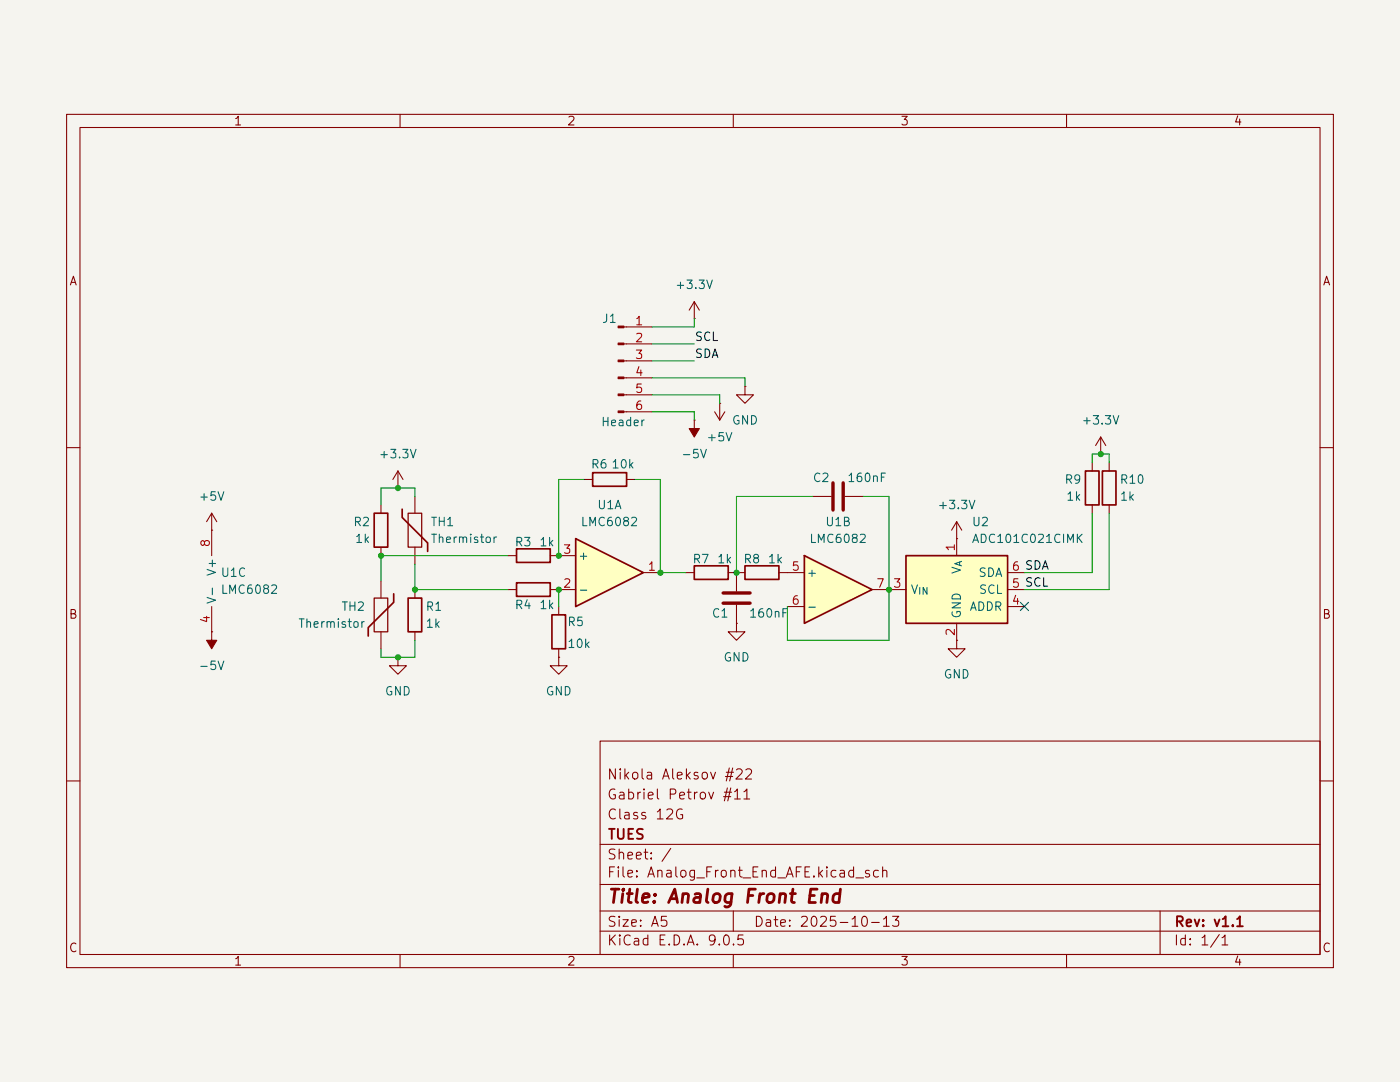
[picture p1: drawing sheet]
(kicad_sch
 (version 20250114)
 (generator "eeschema")
 (generator_version "9.0")
 (paper "A5")
 (title_block
  (title "Analog Front End")
  (date "2025-10-13")
  (rev "v1.1")
  (company "TUES")
  (comment 1 "Class 12G")
  (comment 2 "Gabriel Petrov #11")
  (comment 3 "Nikola Aleksov #22"))
 (lib_symbols
  (symbol "Amplifier_Operational:LMC6082"
   (pin_names
    (offset 0.127)) (exclude_from_sim no) (in_bom yes) (on_board yes)
   (property "Reference" "U" (at 0 5.08 0) (effects (font (size 1.27 1.27)) (justify left)))
   (property "Value" "LMC6082" (at 0 -5.08 0) (effects (font (size 1.27 1.27)) (justify left)))
   (property "Footprint" "" (at 0 0 0) (effects (font (size 1.27 1.27)) (hide yes)))
   (property "Datasheet" "http://www.ti.com/lit/ds/symlink/lmc6082.pdf" (at 0 0 0) (effects (font (size 1.27 1.27)) (hide yes)))
   (property "Description" "Precision CMOS Dual Operational Amplifier, DIP-8/SOIC-8" (at 0 0 0) (effects (font (size 1.27 1.27)) (hide yes)))
   (property "ki_locked" "" (at 0 0 0) (effects (font (size 1.27 1.27))))
   (symbol "LMC6082_1_1"
    (polyline (pts (xy -5.08 5.08) (xy 5.08 0) (xy -5.08 -5.08) (xy -5.08 5.08)) (stroke (width 0.254) (type default)) (fill (type background)))
    (pin input line (at -7.62 2.54 0) (length 2.54) (name "+" (effects (font (size 1.27 1.27)))) (number "3" (effects (font (size 1.27 1.27)))))
    (pin input line (at -7.62 -2.54 0) (length 2.54) (name "-" (effects (font (size 1.27 1.27)))) (number "2" (effects (font (size 1.27 1.27)))))
    (pin output line (at 7.62 0 180) (length 2.54) (name "~" (effects (font (size 1.27 1.27)))) (number "1" (effects (font (size 1.27 1.27))))))
   (symbol "LMC6082_2_1"
    (polyline (pts (xy -5.08 5.08) (xy 5.08 0) (xy -5.08 -5.08) (xy -5.08 5.08)) (stroke (width 0.254) (type default)) (fill (type background)))
    (pin input line (at -7.62 2.54 0) (length 2.54) (name "+" (effects (font (size 1.27 1.27)))) (number "5" (effects (font (size 1.27 1.27)))))
    (pin input line (at -7.62 -2.54 0) (length 2.54) (name "-" (effects (font (size 1.27 1.27)))) (number "6" (effects (font (size 1.27 1.27)))))
    (pin output line (at 7.62 0 180) (length 2.54) (name "~" (effects (font (size 1.27 1.27)))) (number "7" (effects (font (size 1.27 1.27))))))
   (symbol "LMC6082_3_1"
    (pin power_in line (at -2.54 7.62 270) (length 3.81) (name "V+" (effects (font (size 1.27 1.27)))) (number "8" (effects (font (size 1.27 1.27)))))
    (pin power_in line (at -2.54 -7.62 90) (length 3.81) (name "V-" (effects (font (size 1.27 1.27)))) (number "4" (effects (font (size 1.27 1.27))))))
   (embedded_fonts no))
  (symbol "Analog_ADC:ADC101C021CIMK" (exclude_from_sim no) (in_bom yes) (on_board yes)
   (property "Reference" "U" (at 3.81 11.43 0) (effects (font (size 1.27 1.27))))
   (property "Value" "ADC101C021CIMK" (at 11.43 8.89 0) (effects (font (size 1.27 1.27))))
   (property "Footprint" "Package_TO_SOT_SMD:SOT-23-6" (at 0 0 0) (effects (font (size 1.27 1.27)) (hide yes)))
   (property "Datasheet" "https://www.ti.com/lit/ds/symlink/adc101c021.pdf" (at 0 0 0) (effects (font (size 1.27 1.27)) (hide yes)))
   (property "Description" "10-bit I2C ADC, SOT-23" (at 0 0 0) (effects (font (size 1.27 1.27)) (hide yes)))
   (symbol "ADC101C021CIMK_0_1"
    (rectangle (start -7.62 5.08) (end 7.62 -5.08) (stroke (width 0.254) (type default)) (fill (type background))))
   (symbol "ADC101C021CIMK_1_1"
    (pin input line (at -10.16 0 0) (length 2.54) (name "V_{IN}" (effects (font (size 1.27 1.27)))) (number "3" (effects (font (size 1.27 1.27)))))
    (pin power_in line (at 0 7.62 270) (length 2.54) (name "V_{A}" (effects (font (size 1.27 1.27)))) (number "1" (effects (font (size 1.27 1.27)))))
    (pin power_in line (at 0 -7.62 90) (length 2.54) (name "GND" (effects (font (size 1.27 1.27)))) (number "2" (effects (font (size 1.27 1.27)))))
    (pin bidirectional line (at 10.16 2.54 180) (length 2.54) (name "SDA" (effects (font (size 1.27 1.27)))) (number "6" (effects (font (size 1.27 1.27)))))
    (pin input line (at 10.16 0 180) (length 2.54) (name "SCL" (effects (font (size 1.27 1.27)))) (number "5" (effects (font (size 1.27 1.27)))))
    (pin input line (at 10.16 -2.54 180) (length 2.54) (name "ADDR" (effects (font (size 1.27 1.27)))) (number "4" (effects (font (size 1.27 1.27))))))
   (embedded_fonts no))
  (symbol "Connector:Conn_01x06_Pin"
   (pin_names
    (offset 1.016) (hide yes)) (exclude_from_sim no) (in_bom yes) (on_board yes)
   (property "Reference" "J" (at 0 7.62 0) (effects (font (size 1.27 1.27))))
   (property "Value" "Conn_01x06_Pin" (at 0 -10.16 0) (effects (font (size 1.27 1.27))))
   (property "Footprint" "" (at 0 0 0) (effects (font (size 1.27 1.27)) (hide yes)))
   (property "Datasheet" "~" (at 0 0 0) (effects (font (size 1.27 1.27)) (hide yes)))
   (property "Description" "Generic connector, single row, 01x06, script generated" (at 0 0 0) (effects (font (size 1.27 1.27)) (hide yes)))
   (property "ki_locked" "" (at 0 0 0) (effects (font (size 1.27 1.27))))
   (symbol "Conn_01x06_Pin_1_1"
    (rectangle (start 0.8636 5.207) (end 0 4.953) (stroke (width 0.1524) (type default)) (fill (type outline)))
    (rectangle (start 0.8636 2.667) (end 0 2.413) (stroke (width 0.1524) (type default)) (fill (type outline)))
    (rectangle (start 0.8636 0.127) (end 0 -0.127) (stroke (width 0.1524) (type default)) (fill (type outline)))
    (rectangle (start 0.8636 -2.413) (end 0 -2.667) (stroke (width 0.1524) (type default)) (fill (type outline)))
    (rectangle (start 0.8636 -4.953) (end 0 -5.207) (stroke (width 0.1524) (type default)) (fill (type outline)))
    (rectangle (start 0.8636 -7.493) (end 0 -7.747) (stroke (width 0.1524) (type default)) (fill (type outline)))
    (polyline (pts (xy 1.27 5.08) (xy 0.8636 5.08)) (stroke (width 0.1524) (type default)) (fill (type none)))
    (polyline (pts (xy 1.27 2.54) (xy 0.8636 2.54)) (stroke (width 0.1524) (type default)) (fill (type none)))
    (polyline (pts (xy 1.27 0) (xy 0.8636 0)) (stroke (width 0.1524) (type default)) (fill (type none)))
    (polyline (pts (xy 1.27 -2.54) (xy 0.8636 -2.54)) (stroke (width 0.1524) (type default)) (fill (type none)))
    (polyline (pts (xy 1.27 -5.08) (xy 0.8636 -5.08)) (stroke (width 0.1524) (type default)) (fill (type none)))
    (polyline (pts (xy 1.27 -7.62) (xy 0.8636 -7.62)) (stroke (width 0.1524) (type default)) (fill (type none)))
    (pin passive line (at 5.08 5.08 180) (length 3.81) (name "Pin_1" (effects (font (size 1.27 1.27)))) (number "1" (effects (font (size 1.27 1.27)))))
    (pin passive line (at 5.08 2.54 180) (length 3.81) (name "Pin_2" (effects (font (size 1.27 1.27)))) (number "2" (effects (font (size 1.27 1.27)))))
    (pin passive line (at 5.08 0 180) (length 3.81) (name "Pin_3" (effects (font (size 1.27 1.27)))) (number "3" (effects (font (size 1.27 1.27)))))
    (pin passive line (at 5.08 -2.54 180) (length 3.81) (name "Pin_4" (effects (font (size 1.27 1.27)))) (number "4" (effects (font (size 1.27 1.27)))))
    (pin passive line (at 5.08 -5.08 180) (length 3.81) (name "Pin_5" (effects (font (size 1.27 1.27)))) (number "5" (effects (font (size 1.27 1.27)))))
    (pin passive line (at 5.08 -7.62 180) (length 3.81) (name "Pin_6" (effects (font (size 1.27 1.27)))) (number "6" (effects (font (size 1.27 1.27))))))
   (embedded_fonts no))
  (symbol "Device:C"
   (pin_numbers (hide yes))
   (pin_names
    (offset 0.254)) (exclude_from_sim no) (in_bom yes) (on_board yes)
   (property "Reference" "C" (at 0.635 2.54 0) (effects (font (size 1.27 1.27)) (justify left)))
   (property "Value" "C" (at 0.635 -2.54 0) (effects (font (size 1.27 1.27)) (justify left)))
   (property "Footprint" "" (at 0.9652 -3.81 0) (effects (font (size 1.27 1.27)) (hide yes)))
   (property "Datasheet" "~" (at 0 0 0) (effects (font (size 1.27 1.27)) (hide yes)))
   (property "Description" "Unpolarized capacitor" (at 0 0 0) (effects (font (size 1.27 1.27)) (hide yes)))
   (symbol "C_0_1"
    (polyline (pts (xy -2.032 0.762) (xy 2.032 0.762)) (stroke (width 0.508) (type default)) (fill (type none)))
    (polyline (pts (xy -2.032 -0.762) (xy 2.032 -0.762)) (stroke (width 0.508) (type default)) (fill (type none))))
   (symbol "C_1_1"
    (pin passive line (at 0 3.81 270) (length 2.794) (name "~" (effects (font (size 1.27 1.27)))) (number "1" (effects (font (size 1.27 1.27)))))
    (pin passive line (at 0 -3.81 90) (length 2.794) (name "~" (effects (font (size 1.27 1.27)))) (number "2" (effects (font (size 1.27 1.27))))))
   (embedded_fonts no))
  (symbol "Device:R"
   (pin_numbers (hide yes))
   (pin_names
    (offset 0)) (exclude_from_sim no) (in_bom yes) (on_board yes)
   (property "Reference" "R" (at 2.032 0 90) (effects (font (size 1.27 1.27))))
   (property "Value" "R" (at 0 0 90) (effects (font (size 1.27 1.27))))
   (property "Footprint" "" (at -1.778 0 90) (effects (font (size 1.27 1.27)) (hide yes)))
   (property "Datasheet" "~" (at 0 0 0) (effects (font (size 1.27 1.27)) (hide yes)))
   (property "Description" "Resistor" (at 0 0 0) (effects (font (size 1.27 1.27)) (hide yes)))
   (symbol "R_0_1"
    (rectangle (start -1.016 -2.54) (end 1.016 2.54) (stroke (width 0.254) (type default)) (fill (type none))))
   (symbol "R_1_1"
    (pin passive line (at 0 3.81 270) (length 1.27) (name "~" (effects (font (size 1.27 1.27)))) (number "1" (effects (font (size 1.27 1.27)))))
    (pin passive line (at 0 -3.81 90) (length 1.27) (name "~" (effects (font (size 1.27 1.27)))) (number "2" (effects (font (size 1.27 1.27))))))
   (embedded_fonts no))
  (symbol "Device:Thermistor"
   (pin_numbers (hide yes))
   (pin_names
    (offset 0)) (exclude_from_sim no) (in_bom yes) (on_board yes)
   (property "Reference" "TH" (at 2.54 1.27 90) (effects (font (size 1.27 1.27))))
   (property "Value" "Thermistor" (at -2.54 0 90) (effects (font (size 1.27 1.27)) (justify bottom)))
   (property "Footprint" "" (at 0 0 0) (effects (font (size 1.27 1.27)) (hide yes)))
   (property "Datasheet" "~" (at 0 0 0) (effects (font (size 1.27 1.27)) (hide yes)))
   (property "Description" "Temperature dependent resistor" (at 0 0 0) (effects (font (size 1.27 1.27)) (hide yes)))
   (symbol "Thermistor_0_1"
    (polyline (pts (xy -1.905 3.175) (xy -1.905 1.905) (xy 1.905 -1.905) (xy 1.905 -3.175) (xy 1.905 -3.175)) (stroke (width 0.254) (type default)) (fill (type none)))
    (rectangle (start -1.016 2.54) (end 1.016 -2.54) (stroke (width 0.2032) (type default)) (fill (type none))))
   (symbol "Thermistor_1_1"
    (pin passive line (at 0 5.08 270) (length 2.54) (name "~" (effects (font (size 1.27 1.27)))) (number "1" (effects (font (size 1.27 1.27)))))
    (pin passive line (at 0 -5.08 90) (length 2.54) (name "~" (effects (font (size 1.27 1.27)))) (number "2" (effects (font (size 1.27 1.27))))))
   (embedded_fonts no))
  (symbol "power:+3.3V"
   (power)
   (pin_numbers (hide yes))
   (pin_names
    (offset 0) (hide yes)) (exclude_from_sim no) (in_bom yes) (on_board yes)
   (property "Reference" "#PWR" (at 0 -3.81 0) (effects (font (size 1.27 1.27)) (hide yes)))
   (property "Value" "+3.3V" (at 0 3.556 0) (effects (font (size 1.27 1.27))))
   (property "Footprint" "" (at 0 0 0) (effects (font (size 1.27 1.27)) (hide yes)))
   (property "Datasheet" "" (at 0 0 0) (effects (font (size 1.27 1.27)) (hide yes)))
   (property "Description" "Power symbol creates a global label with name \"+3.3V\"" (at 0 0 0) (effects (font (size 1.27 1.27)) (hide yes)))
   (symbol "+3.3V_0_1"
    (polyline (pts (xy -0.762 1.27) (xy 0 2.54)) (stroke (width 0) (type default)) (fill (type none)))
    (polyline (pts (xy 0 2.54) (xy 0.762 1.27)) (stroke (width 0) (type default)) (fill (type none)))
    (polyline (pts (xy 0 0) (xy 0 2.54)) (stroke (width 0) (type default)) (fill (type none))))
   (symbol "+3.3V_1_1"
    (pin power_in line (at 0 0 90) (length 0) (name "~" (effects (font (size 1.27 1.27)))) (number "1" (effects (font (size 1.27 1.27))))))
   (embedded_fonts no))
  (symbol "power:+5V"
   (power)
   (pin_numbers (hide yes))
   (pin_names
    (offset 0) (hide yes)) (exclude_from_sim no) (in_bom yes) (on_board yes)
   (property "Reference" "#PWR" (at 0 -3.81 0) (effects (font (size 1.27 1.27)) (hide yes)))
   (property "Value" "+5V" (at 0 3.556 0) (effects (font (size 1.27 1.27))))
   (property "Footprint" "" (at 0 0 0) (effects (font (size 1.27 1.27)) (hide yes)))
   (property "Datasheet" "" (at 0 0 0) (effects (font (size 1.27 1.27)) (hide yes)))
   (property "Description" "Power symbol creates a global label with name \"+5V\"" (at 0 0 0) (effects (font (size 1.27 1.27)) (hide yes)))
   (symbol "+5V_0_1"
    (polyline (pts (xy -0.762 1.27) (xy 0 2.54)) (stroke (width 0) (type default)) (fill (type none)))
    (polyline (pts (xy 0 2.54) (xy 0.762 1.27)) (stroke (width 0) (type default)) (fill (type none)))
    (polyline (pts (xy 0 0) (xy 0 2.54)) (stroke (width 0) (type default)) (fill (type none))))
   (symbol "+5V_1_1"
    (pin power_in line (at 0 0 90) (length 0) (name "~" (effects (font (size 1.27 1.27)))) (number "1" (effects (font (size 1.27 1.27))))))
   (embedded_fonts no))
  (symbol "power:-5V"
   (power)
   (pin_numbers (hide yes))
   (pin_names
    (offset 0) (hide yes)) (exclude_from_sim no) (in_bom yes) (on_board yes)
   (property "Reference" "#PWR" (at 0 -3.81 0) (effects (font (size 1.27 1.27)) (hide yes)))
   (property "Value" "-5V" (at 0 3.556 0) (effects (font (size 1.27 1.27))))
   (property "Footprint" "" (at 0 0 0) (effects (font (size 1.27 1.27)) (hide yes)))
   (property "Datasheet" "" (at 0 0 0) (effects (font (size 1.27 1.27)) (hide yes)))
   (property "Description" "Power symbol creates a global label with name \"-5V\"" (at 0 0 0) (effects (font (size 1.27 1.27)) (hide yes)))
   (symbol "-5V_0_0"
    (pin power_in line (at 0 0 90) (length 0) (name "~" (effects (font (size 1.27 1.27)))) (number "1" (effects (font (size 1.27 1.27))))))
   (symbol "-5V_0_1"
    (polyline (pts (xy 0 0) (xy 0 1.27) (xy 0.762 1.27) (xy 0 2.54) (xy -0.762 1.27) (xy 0 1.27)) (stroke (width 0) (type default)) (fill (type outline))))
   (embedded_fonts no))
  (symbol "power:GND"
   (power)
   (pin_numbers (hide yes))
   (pin_names
    (offset 0) (hide yes)) (exclude_from_sim no) (in_bom yes) (on_board yes)
   (property "Reference" "#PWR" (at 0 -6.35 0) (effects (font (size 1.27 1.27)) (hide yes)))
   (property "Value" "GND" (at 0 -3.81 0) (effects (font (size 1.27 1.27))))
   (property "Footprint" "" (at 0 0 0) (effects (font (size 1.27 1.27)) (hide yes)))
   (property "Datasheet" "" (at 0 0 0) (effects (font (size 1.27 1.27)) (hide yes)))
   (property "Description" "Power symbol creates a global label with name \"GND\" , ground" (at 0 0 0) (effects (font (size 1.27 1.27)) (hide yes)))
   (symbol "GND_0_1"
    (polyline (pts (xy 0 0) (xy 0 -1.27) (xy 1.27 -1.27) (xy 0 -2.54) (xy -1.27 -1.27) (xy 0 -1.27)) (stroke (width 0) (type default)) (fill (type none))))
   (symbol "GND_1_1"
    (pin power_in line (at 0 0 270) (length 0) (name "~" (effects (font (size 1.27 1.27)))) (number "1" (effects (font (size 1.27 1.27))))))
   (embedded_fonts no)))
 (junction
  (at 99.06 78.74)
  (diameter 0)
  (color 0 0 0 0))
 (junction
  (at 59.69 91.44)
  (diameter 0)
  (color 0 0 0 0))
 (junction
  (at 110.49 78.74)
  (diameter 0)
  (color 0 0 0 0))
 (junction
  (at 165.1 60.96)
  (diameter 0)
  (color 0 0 0 0))
 (junction
  (at 57.15 76.2)
  (diameter 0)
  (color 0 0 0 0))
 (junction
  (at 133.35 81.28)
  (diameter 0)
  (color 0 0 0 0))
 (junction
  (at 83.82 76.2)
  (diameter 0)
  (color 0 0 0 0))
 (junction
  (at 59.69 66.04)
  (diameter 0)
  (color 0 0 0 0))
 (junction
  (at 62.23 81.28)
  (diameter 0)
  (color 0 0 0 0))
 (junction
  (at 83.82 81.28)
  (diameter 0)
  (color 0 0 0 0))
 (no_connect
  (at 153.67 83.82))
 (wire
  (pts (xy 163.83 60.96) (xy 163.83 62.23))
  (stroke (width 0) (type default)))
 (wire
  (pts (xy 62.23 66.04) (xy 62.23 67.31))
  (stroke (width 0) (type default)))
 (wire
  (pts (xy 153.67 78.74) (xy 163.83 78.74))
  (stroke (width 0) (type default)))
 (wire
  (pts (xy 57.15 66.04) (xy 57.15 68.58))
  (stroke (width 0) (type default)))
 (wire
  (pts (xy 57.15 91.44) (xy 59.69 91.44))
  (stroke (width 0) (type default)))
 (wire
  (pts (xy 165.1 60.96) (xy 166.37 60.96))
  (stroke (width 0) (type default)))
 (wire
  (pts (xy 129.54 67.31) (xy 133.35 67.31))
  (stroke (width 0) (type default)))
 (wire
  (pts (xy 62.23 77.47) (xy 62.23 81.28))
  (stroke (width 0) (type default)))
 (wire
  (pts (xy 163.83 69.85) (xy 163.83 78.74))
  (stroke (width 0) (type default)))
 (wire
  (pts (xy 97.79 49.53) (xy 111.76 49.53))
  (stroke (width 0) (type default)))
 (wire
  (pts (xy 97.79 41.91) (xy 104.14 41.91))
  (stroke (width 0) (type default)))
 (wire
  (pts (xy 57.15 90.17) (xy 57.15 91.44))
  (stroke (width 0) (type default)))
 (wire
  (pts (xy 57.15 66.04) (xy 59.69 66.04))
  (stroke (width 0) (type default)))
 (wire
  (pts (xy 83.82 64.77) (xy 83.82 76.2))
  (stroke (width 0) (type default)))
 (wire
  (pts (xy 166.37 60.96) (xy 166.37 62.23))
  (stroke (width 0) (type default)))
 (wire
  (pts (xy 118.11 83.82) (xy 118.11 88.9))
  (stroke (width 0) (type default)))
 (wire
  (pts (xy 166.37 69.85) (xy 166.37 81.28))
  (stroke (width 0) (type default)))
 (wire
  (pts (xy 99.06 64.77) (xy 99.06 78.74))
  (stroke (width 0) (type default)))
 (wire
  (pts (xy 110.49 67.31) (xy 110.49 78.74))
  (stroke (width 0) (type default)))
 (wire
  (pts (xy 59.69 66.04) (xy 62.23 66.04))
  (stroke (width 0) (type default)))
 (wire
  (pts (xy 59.69 91.44) (xy 62.23 91.44))
  (stroke (width 0) (type default)))
 (wire
  (pts (xy 133.35 81.28) (xy 133.35 88.9))
  (stroke (width 0) (type default)))
 (wire
  (pts (xy 62.23 81.28) (xy 76.2 81.28))
  (stroke (width 0) (type default)))
 (wire
  (pts (xy 97.79 46.99) (xy 104.14 46.99))
  (stroke (width 0) (type default)))
 (wire
  (pts (xy 111.76 49.53) (xy 111.76 50.8))
  (stroke (width 0) (type default)))
 (wire
  (pts (xy 110.49 67.31) (xy 121.92 67.31))
  (stroke (width 0) (type default)))
 (wire
  (pts (xy 102.87 78.74) (xy 99.06 78.74))
  (stroke (width 0) (type default)))
 (wire
  (pts (xy 153.67 81.28) (xy 166.37 81.28))
  (stroke (width 0) (type default)))
 (wire
  (pts (xy 57.15 76.2) (xy 57.15 80.01))
  (stroke (width 0) (type default)))
 (wire
  (pts (xy 97.79 54.61) (xy 104.14 54.61))
  (stroke (width 0) (type default)))
 (wire
  (pts (xy 95.25 64.77) (xy 99.06 64.77))
  (stroke (width 0) (type default)))
 (wire
  (pts (xy 104.14 54.61) (xy 104.14 55.88))
  (stroke (width 0) (type default)))
 (wire
  (pts (xy 107.95 52.07) (xy 107.95 53.34))
  (stroke (width 0) (type default)))
 (wire
  (pts (xy 57.15 76.2) (xy 76.2 76.2))
  (stroke (width 0) (type default)))
 (wire
  (pts (xy 83.82 83.82) (xy 83.82 81.28))
  (stroke (width 0) (type default)))
 (wire
  (pts (xy 97.79 52.07) (xy 107.95 52.07))
  (stroke (width 0) (type default)))
 (wire
  (pts (xy 118.11 88.9) (xy 133.35 88.9))
  (stroke (width 0) (type default)))
 (wire
  (pts (xy 133.35 67.31) (xy 133.35 81.28))
  (stroke (width 0) (type default)))
 (wire
  (pts (xy 163.83 60.96) (xy 165.1 60.96))
  (stroke (width 0) (type default)))
 (wire
  (pts (xy 62.23 88.9) (xy 62.23 91.44))
  (stroke (width 0) (type default)))
 (wire
  (pts (xy 83.82 64.77) (xy 87.63 64.77))
  (stroke (width 0) (type default)))
 (wire
  (pts (xy 104.14 40.64) (xy 104.14 41.91))
  (stroke (width 0) (type default)))
 (wire
  (pts (xy 97.79 44.45) (xy 104.14 44.45))
  (stroke (width 0) (type default)))
 (label "SCL"
  (at 104.14 44.45 0)
  (effects (font (size 1.27 1.27)) (justify left bottom)))
 (label "SDA"
  (at 104.14 46.99 0)
  (effects (font (size 1.27 1.27)) (justify left bottom)))
 (label "SDA"
  (at 153.67 78.74 0)
  (effects (font (size 1.27 1.27)) (justify left bottom)))
 (label "SCL"
  (at 153.67 81.28 0)
  (effects (font (size 1.27 1.27)) (justify left bottom)))
 (symbol
  (lib_id "Amplifier_Operational:LMC6082")
  (at 34.29 80.01 0)
  (unit 3)
  (exclude_from_sim no)
  (in_bom yes)
  (on_board yes)
  (dnp no)
  (fields_autoplaced yes)
  (property "Reference" "U1" (at 33.02 78.7399 0) (effects (font (size 1.27 1.27)) (justify left)))
  (property "Value" "LMC6082" (at 33.02 81.2799 0) (effects (font (size 1.27 1.27)) (justify left)))
  (property "Footprint" "Package_DIP:SMDIP-8_W7.62mm" (at 34.29 80.01 0) (effects (font (size 1.27 1.27)) (hide yes)))
  (property "Datasheet" "http://www.ti.com/lit/ds/symlink/lmc6082.pdf" (at 34.29 80.01 0) (effects (font (size 1.27 1.27)) (hide yes)))
  (property "Description" "Precision CMOS Dual Operational Amplifier, DIP-8/SOIC-8" (at 34.29 80.01 0) (effects (font (size 1.27 1.27)) (hide yes)))
  (pin "3")
  (pin "7")
  (pin "6")
  (pin "2")
  (pin "5")
  (pin "8")
  (pin "1")
  (pin "4"))
 (symbol
  (lib_id "power:+3.3V")
  (at 165.1 60.96 0)
  (unit 1)
  (exclude_from_sim no)
  (in_bom yes)
  (on_board yes)
  (dnp no)
  (fields_autoplaced yes)
  (property "Reference" "#PWR05" (at 165.1 64.77 0) (effects (font (size 1.27 1.27)) (hide yes)))
  (property "Value" "+3.3V" (at 165.1 55.88 0) (effects (font (size 1.27 1.27))))
  (property "Footprint" "" (at 165.1 60.96 0) (effects (font (size 1.27 1.27)) (hide yes)))
  (property "Datasheet" "" (at 165.1 60.96 0) (effects (font (size 1.27 1.27)) (hide yes)))
  (property "Description" "Power symbol creates a global label with name \"+3.3V\"" (at 165.1 60.96 0) (effects (font (size 1.27 1.27)) (hide yes)))
  (pin "1"))
 (symbol
  (lib_id "Device:C")
  (at 110.49 82.55 0)
  (unit 1)
  (exclude_from_sim no)
  (in_bom yes)
  (on_board yes)
  (dnp no)
  (property "Reference" "C1" (at 106.68 84.836 0) (effects (font (size 1.27 1.27)) (justify left)))
  (property "Value" "160nF" (at 112.268 84.836 0) (effects (font (size 1.27 1.27)) (justify left)))
  (property "Footprint" "Resistor_SMD:R_0201_0603Metric" (at 111.4552 86.36 0) (effects (font (size 1.27 1.27)) (hide yes)))
  (property "Datasheet" "~" (at 110.49 82.55 0) (effects (font (size 1.27 1.27)) (hide yes)))
  (property "Description" "Unpolarized capacitor" (at 110.49 82.55 0) (effects (font (size 1.27 1.27)) (hide yes)))
  (pin "1")
  (pin "2"))
 (symbol
  (lib_id "power:+3.3V")
  (at 104.14 40.64 0)
  (unit 1)
  (exclude_from_sim no)
  (in_bom yes)
  (on_board yes)
  (dnp no)
  (fields_autoplaced yes)
  (property "Reference" "#PWR010" (at 104.14 44.45 0) (effects (font (size 1.27 1.27)) (hide yes)))
  (property "Value" "+3.3V" (at 104.14 35.56 0) (effects (font (size 1.27 1.27))))
  (property "Footprint" "" (at 104.14 40.64 0) (effects (font (size 1.27 1.27)) (hide yes)))
  (property "Datasheet" "" (at 104.14 40.64 0) (effects (font (size 1.27 1.27)) (hide yes)))
  (property "Description" "Power symbol creates a global label with name \"+3.3V\"" (at 104.14 40.64 0) (effects (font (size 1.27 1.27)) (hide yes)))
  (pin "1"))
 (symbol
  (lib_id "power:GND")
  (at 110.49 86.36 0)
  (unit 1)
  (exclude_from_sim no)
  (in_bom yes)
  (on_board yes)
  (dnp no)
  (fields_autoplaced yes)
  (property "Reference" "#PWR09" (at 110.49 92.71 0) (effects (font (size 1.27 1.27)) (hide yes)))
  (property "Value" "GND" (at 110.49 91.44 0) (effects (font (size 1.27 1.27))))
  (property "Footprint" "" (at 110.49 86.36 0) (effects (font (size 1.27 1.27)) (hide yes)))
  (property "Datasheet" "" (at 110.49 86.36 0) (effects (font (size 1.27 1.27)) (hide yes)))
  (property "Description" "Power symbol creates a global label with name \"GND\" , ground" (at 110.49 86.36 0) (effects (font (size 1.27 1.27)) (hide yes)))
  (pin "1"))
 (symbol
  (lib_id "Device:R")
  (at 80.01 81.28 90)
  (mirror x)
  (unit 1)
  (exclude_from_sim no)
  (in_bom yes)
  (on_board yes)
  (dnp no)
  (property "Reference" "R4" (at 78.486 83.566 90) (effects (font (size 1.27 1.27))))
  (property "Value" "1k" (at 82.042 83.566 90) (effects (font (size 1.27 1.27))))
  (property "Footprint" "Resistor_SMD:R_0201_0603Metric" (at 80.01 79.502 90) (effects (font (size 1.27 1.27)) (hide yes)))
  (property "Datasheet" "~" (at 80.01 81.28 0) (effects (font (size 1.27 1.27)) (hide yes)))
  (property "Description" "Resistor" (at 80.01 81.28 0) (effects (font (size 1.27 1.27)) (hide yes)))
  (pin "2")
  (pin "1"))
 (symbol
  (lib_id "Device:R")
  (at 166.37 66.04 0)
  (unit 1)
  (exclude_from_sim no)
  (in_bom yes)
  (on_board yes)
  (dnp no)
  (property "Reference" "R10" (at 167.894 64.77 0) (effects (font (size 1.27 1.27)) (justify left)))
  (property "Value" "1k" (at 167.894 67.31 0) (effects (font (size 1.27 1.27)) (justify left)))
  (property "Footprint" "Resistor_SMD:R_0201_0603Metric" (at 164.592 66.04 90) (effects (font (size 1.27 1.27)) (hide yes)))
  (property "Datasheet" "~" (at 166.37 66.04 0) (effects (font (size 1.27 1.27)) (hide yes)))
  (property "Description" "Resistor" (at 166.37 66.04 0) (effects (font (size 1.27 1.27)) (hide yes)))
  (pin "2")
  (pin "1"))
 (symbol
  (lib_id "power:+3.3V")
  (at 59.69 66.04 0)
  (unit 1)
  (exclude_from_sim no)
  (in_bom yes)
  (on_board yes)
  (dnp no)
  (fields_autoplaced yes)
  (property "Reference" "#PWR03" (at 59.69 69.85 0) (effects (font (size 1.27 1.27)) (hide yes)))
  (property "Value" "+3.3V" (at 59.69 60.96 0) (effects (font (size 1.27 1.27))))
  (property "Footprint" "" (at 59.69 66.04 0) (effects (font (size 1.27 1.27)) (hide yes)))
  (property "Datasheet" "" (at 59.69 66.04 0) (effects (font (size 1.27 1.27)) (hide yes)))
  (property "Description" "Power symbol creates a global label with name \"+3.3V\"" (at 59.69 66.04 0) (effects (font (size 1.27 1.27)) (hide yes)))
  (pin "1"))
 (symbol
  (lib_id "power:GND")
  (at 83.82 91.44 0)
  (unit 1)
  (exclude_from_sim no)
  (in_bom yes)
  (on_board yes)
  (dnp no)
  (fields_autoplaced yes)
  (property "Reference" "#PWR02" (at 83.82 97.79 0) (effects (font (size 1.27 1.27)) (hide yes)))
  (property "Value" "GND" (at 83.82 96.52 0) (effects (font (size 1.27 1.27))))
  (property "Footprint" "" (at 83.82 91.44 0) (effects (font (size 1.27 1.27)) (hide yes)))
  (property "Datasheet" "" (at 83.82 91.44 0) (effects (font (size 1.27 1.27)) (hide yes)))
  (property "Description" "Power symbol creates a global label with name \"GND\" , ground" (at 83.82 91.44 0) (effects (font (size 1.27 1.27)) (hide yes)))
  (pin "1"))
 (symbol
  (lib_id "Device:R")
  (at 114.3 78.74 90)
  (unit 1)
  (exclude_from_sim no)
  (in_bom yes)
  (on_board yes)
  (dnp no)
  (property "Reference" "R8" (at 112.776 76.708 90) (effects (font (size 1.27 1.27))))
  (property "Value" "1k" (at 116.332 76.708 90) (effects (font (size 1.27 1.27))))
  (property "Footprint" "Resistor_SMD:R_0201_0603Metric" (at 114.3 80.518 90) (effects (font (size 1.27 1.27)) (hide yes)))
  (property "Datasheet" "~" (at 114.3 78.74 0) (effects (font (size 1.27 1.27)) (hide yes)))
  (property "Description" "Resistor" (at 114.3 78.74 0) (effects (font (size 1.27 1.27)) (hide yes)))
  (pin "2")
  (pin "1"))
 (symbol
  (lib_id "Device:R")
  (at 91.44 64.77 90)
  (unit 1)
  (exclude_from_sim no)
  (in_bom yes)
  (on_board yes)
  (dnp no)
  (property "Reference" "R6" (at 89.916 62.484 90) (effects (font (size 1.27 1.27))))
  (property "Value" "10k" (at 93.472 62.484 90) (effects (font (size 1.27 1.27))))
  (property "Footprint" "Resistor_SMD:R_0201_0603Metric" (at 91.44 66.548 90) (effects (font (size 1.27 1.27)) (hide yes)))
  (property "Datasheet" "~" (at 91.44 64.77 0) (effects (font (size 1.27 1.27)) (hide yes)))
  (property "Description" "Resistor" (at 91.44 64.77 0) (effects (font (size 1.27 1.27)) (hide yes)))
  (pin "2")
  (pin "1"))
 (symbol
  (lib_id "Device:R")
  (at 62.23 85.09 0)
  (unit 1)
  (exclude_from_sim no)
  (in_bom yes)
  (on_board yes)
  (dnp no)
  (property "Reference" "R1" (at 63.754 83.82 0) (effects (font (size 1.27 1.27)) (justify left)))
  (property "Value" "1k" (at 63.754 86.36 0) (effects (font (size 1.27 1.27)) (justify left)))
  (property "Footprint" "Resistor_SMD:R_0201_0603Metric" (at 60.452 85.09 90) (effects (font (size 1.27 1.27)) (hide yes)))
  (property "Datasheet" "~" (at 62.23 85.09 0) (effects (font (size 1.27 1.27)) (hide yes)))
  (property "Description" "Resistor" (at 62.23 85.09 0) (effects (font (size 1.27 1.27)) (hide yes)))
  (pin "2")
  (pin "1"))
 (symbol
  (lib_id "power:-5V")
  (at 31.75 87.63 180)
  (unit 1)
  (exclude_from_sim no)
  (in_bom yes)
  (on_board yes)
  (dnp no)
  (fields_autoplaced yes)
  (property "Reference" "#PWR08" (at 31.75 83.82 0) (effects (font (size 1.27 1.27)) (hide yes)))
  (property "Value" "-5V" (at 31.75 92.71 0) (effects (font (size 1.27 1.27))))
  (property "Footprint" "" (at 31.75 87.63 0) (effects (font (size 1.27 1.27)) (hide yes)))
  (property "Datasheet" "" (at 31.75 87.63 0) (effects (font (size 1.27 1.27)) (hide yes)))
  (property "Description" "Power symbol creates a global label with name \"-5V\"" (at 31.75 87.63 0) (effects (font (size 1.27 1.27)) (hide yes)))
  (pin "1"))
 (symbol
  (lib_id "Device:C")
  (at 125.73 67.31 270)
  (unit 1)
  (exclude_from_sim no)
  (in_bom yes)
  (on_board yes)
  (dnp no)
  (property "Reference" "C2" (at 123.19 64.516 90) (effects (font (size 1.27 1.27))))
  (property "Value" "160nF" (at 130.048 64.516 90) (effects (font (size 1.27 1.27))))
  (property "Footprint" "Resistor_SMD:R_0201_0603Metric" (at 121.92 68.2752 0) (effects (font (size 1.27 1.27)) (hide yes)))
  (property "Datasheet" "~" (at 125.73 67.31 0) (effects (font (size 1.27 1.27)) (hide yes)))
  (property "Description" "Unpolarized capacitor" (at 125.73 67.31 0) (effects (font (size 1.27 1.27)) (hide yes)))
  (pin "1")
  (pin "2"))
 (symbol
  (lib_id "Device:Thermistor")
  (at 57.15 85.09 0)
  (mirror y)
  (unit 1)
  (exclude_from_sim no)
  (in_bom yes)
  (on_board yes)
  (dnp no)
  (property "Reference" "TH2" (at 54.864 83.82 0) (effects (font (size 1.27 1.27)) (justify left)))
  (property "Value" "Thermistor" (at 54.864 86.36 0) (effects (font (size 1.27 1.27)) (justify left)))
  (property "Footprint" "Resistor_SMD:R_0201_0603Metric" (at 57.15 85.09 0) (effects (font (size 1.27 1.27)) (hide yes)))
  (property "Datasheet" "~" (at 57.15 85.09 0) (effects (font (size 1.27 1.27)) (hide yes)))
  (property "Description" "Temperature dependent resistor" (at 57.15 85.09 0) (effects (font (size 1.27 1.27)) (hide yes)))
  (pin "1")
  (pin "2"))
 (symbol
  (lib_id "power:+5V")
  (at 31.75 72.39 0)
  (unit 1)
  (exclude_from_sim no)
  (in_bom yes)
  (on_board yes)
  (dnp no)
  (fields_autoplaced yes)
  (property "Reference" "#PWR07" (at 31.75 76.2 0) (effects (font (size 1.27 1.27)) (hide yes)))
  (property "Value" "+5V" (at 31.75 67.31 0) (effects (font (size 1.27 1.27))))
  (property "Footprint" "" (at 31.75 72.39 0) (effects (font (size 1.27 1.27)) (hide yes)))
  (property "Datasheet" "" (at 31.75 72.39 0) (effects (font (size 1.27 1.27)) (hide yes)))
  (property "Description" "Power symbol creates a global label with name \"+5V\"" (at 31.75 72.39 0) (effects (font (size 1.27 1.27)) (hide yes)))
  (pin "1"))
 (symbol
  (lib_id "Amplifier_Operational:LMC6082")
  (at 125.73 81.28 0)
  (unit 2)
  (exclude_from_sim no)
  (in_bom yes)
  (on_board yes)
  (dnp no)
  (fields_autoplaced yes)
  (property "Reference" "U1" (at 125.73 71.12 0) (effects (font (size 1.27 1.27))))
  (property "Value" "LMC6082" (at 125.73 73.66 0) (effects (font (size 1.27 1.27))))
  (property "Footprint" "Package_DIP:SMDIP-8_W7.62mm" (at 125.73 81.28 0) (effects (font (size 1.27 1.27)) (hide yes)))
  (property "Datasheet" "http://www.ti.com/lit/ds/symlink/lmc6082.pdf" (at 125.73 81.28 0) (effects (font (size 1.27 1.27)) (hide yes)))
  (property "Description" "Precision CMOS Dual Operational Amplifier, DIP-8/SOIC-8" (at 125.73 81.28 0) (effects (font (size 1.27 1.27)) (hide yes)))
  (pin "6")
  (pin "7")
  (pin "4")
  (pin "3")
  (pin "1")
  (pin "5")
  (pin "2")
  (pin "8"))
 (symbol
  (lib_id "Device:R")
  (at 80.01 76.2 90)
  (unit 1)
  (exclude_from_sim no)
  (in_bom yes)
  (on_board yes)
  (dnp no)
  (property "Reference" "R3" (at 78.486 74.168 90) (effects (font (size 1.27 1.27))))
  (property "Value" "1k" (at 82.042 74.168 90) (effects (font (size 1.27 1.27))))
  (property "Footprint" "Resistor_SMD:R_0201_0603Metric" (at 80.01 77.978 90) (effects (font (size 1.27 1.27)) (hide yes)))
  (property "Datasheet" "~" (at 80.01 76.2 0) (effects (font (size 1.27 1.27)) (hide yes)))
  (property "Description" "Resistor" (at 80.01 76.2 0) (effects (font (size 1.27 1.27)) (hide yes)))
  (pin "2")
  (pin "1"))
 (symbol
  (lib_id "Device:R")
  (at 57.15 72.39 0)
  (mirror y)
  (unit 1)
  (exclude_from_sim no)
  (in_bom yes)
  (on_board yes)
  (dnp no)
  (property "Reference" "R2" (at 55.626 71.12 0) (effects (font (size 1.27 1.27)) (justify left)))
  (property "Value" "1k" (at 55.626 73.66 0) (effects (font (size 1.27 1.27)) (justify left)))
  (property "Footprint" "Resistor_SMD:R_0201_0603Metric" (at 58.928 72.39 90) (effects (font (size 1.27 1.27)) (hide yes)))
  (property "Datasheet" "~" (at 57.15 72.39 0) (effects (font (size 1.27 1.27)) (hide yes)))
  (property "Description" "Resistor" (at 57.15 72.39 0) (effects (font (size 1.27 1.27)) (hide yes)))
  (pin "2")
  (pin "1"))
 (symbol
  (lib_id "power:GND")
  (at 111.76 50.8 0)
  (unit 1)
  (exclude_from_sim no)
  (in_bom yes)
  (on_board yes)
  (dnp no)
  (fields_autoplaced yes)
  (property "Reference" "#PWR013" (at 111.76 57.15 0) (effects (font (size 1.27 1.27)) (hide yes)))
  (property "Value" "GND" (at 111.76 55.88 0) (effects (font (size 1.27 1.27))))
  (property "Footprint" "" (at 111.76 50.8 0) (effects (font (size 1.27 1.27)) (hide yes)))
  (property "Datasheet" "" (at 111.76 50.8 0) (effects (font (size 1.27 1.27)) (hide yes)))
  (property "Description" "Power symbol creates a global label with name \"GND\" , ground" (at 111.76 50.8 0) (effects (font (size 1.27 1.27)) (hide yes)))
  (pin "1"))
 (symbol
  (lib_id "Device:R")
  (at 106.68 78.74 90)
  (unit 1)
  (exclude_from_sim no)
  (in_bom yes)
  (on_board yes)
  (dnp no)
  (property "Reference" "R7" (at 105.156 76.708 90) (effects (font (size 1.27 1.27))))
  (property "Value" "1k" (at 108.712 76.708 90) (effects (font (size 1.27 1.27))))
  (property "Footprint" "Resistor_SMD:R_0201_0603Metric" (at 106.68 80.518 90) (effects (font (size 1.27 1.27)) (hide yes)))
  (property "Datasheet" "~" (at 106.68 78.74 0) (effects (font (size 1.27 1.27)) (hide yes)))
  (property "Description" "Resistor" (at 106.68 78.74 0) (effects (font (size 1.27 1.27)) (hide yes)))
  (pin "2")
  (pin "1"))
 (symbol
  (lib_id "power:+3.3V")
  (at 143.51 73.66 0)
  (unit 1)
  (exclude_from_sim no)
  (in_bom yes)
  (on_board yes)
  (dnp no)
  (fields_autoplaced yes)
  (property "Reference" "#PWR06" (at 143.51 77.47 0) (effects (font (size 1.27 1.27)) (hide yes)))
  (property "Value" "+3.3V" (at 143.51 68.58 0) (effects (font (size 1.27 1.27))))
  (property "Footprint" "" (at 143.51 73.66 0) (effects (font (size 1.27 1.27)) (hide yes)))
  (property "Datasheet" "" (at 143.51 73.66 0) (effects (font (size 1.27 1.27)) (hide yes)))
  (property "Description" "Power symbol creates a global label with name \"+3.3V\"" (at 143.51 73.66 0) (effects (font (size 1.27 1.27)) (hide yes)))
  (pin "1"))
 (symbol
  (lib_id "power:GND")
  (at 59.69 91.44 0)
  (unit 1)
  (exclude_from_sim no)
  (in_bom yes)
  (on_board yes)
  (dnp no)
  (fields_autoplaced yes)
  (property "Reference" "#PWR01" (at 59.69 97.79 0) (effects (font (size 1.27 1.27)) (hide yes)))
  (property "Value" "GND" (at 59.69 96.52 0) (effects (font (size 1.27 1.27))))
  (property "Footprint" "" (at 59.69 91.44 0) (effects (font (size 1.27 1.27)) (hide yes)))
  (property "Datasheet" "" (at 59.69 91.44 0) (effects (font (size 1.27 1.27)) (hide yes)))
  (property "Description" "Power symbol creates a global label with name \"GND\" , ground" (at 59.69 91.44 0) (effects (font (size 1.27 1.27)) (hide yes)))
  (pin "1"))
 (symbol
  (lib_id "Device:Thermistor")
  (at 62.23 72.39 0)
  (unit 1)
  (exclude_from_sim no)
  (in_bom yes)
  (on_board yes)
  (dnp no)
  (property "Reference" "TH1" (at 64.516 71.12 0) (effects (font (size 1.27 1.27)) (justify left)))
  (property "Value" "Thermistor" (at 64.516 73.66 0) (effects (font (size 1.27 1.27)) (justify left)))
  (property "Footprint" "Resistor_SMD:R_0201_0603Metric" (at 62.23 72.39 0) (effects (font (size 1.27 1.27)) (hide yes)))
  (property "Datasheet" "~" (at 62.23 72.39 0) (effects (font (size 1.27 1.27)) (hide yes)))
  (property "Description" "Temperature dependent resistor" (at 62.23 72.39 0) (effects (font (size 1.27 1.27)) (hide yes)))
  (pin "1")
  (pin "2"))
 (symbol
  (lib_id "Device:R")
  (at 83.82 87.63 0)
  (mirror x)
  (unit 1)
  (exclude_from_sim no)
  (in_bom yes)
  (on_board yes)
  (dnp no)
  (property "Reference" "R5" (at 86.36 86.106 0) (effects (font (size 1.27 1.27))))
  (property "Value" "10k" (at 86.868 89.408 0) (effects (font (size 1.27 1.27))))
  (property "Footprint" "Resistor_SMD:R_0201_0603Metric" (at 82.042 87.63 90) (effects (font (size 1.27 1.27)) (hide yes)))
  (property "Datasheet" "~" (at 83.82 87.63 0) (effects (font (size 1.27 1.27)) (hide yes)))
  (property "Description" "Resistor" (at 83.82 87.63 0) (effects (font (size 1.27 1.27)) (hide yes)))
  (pin "2")
  (pin "1"))
 (symbol
  (lib_id "Connector:Conn_01x06_Pin")
  (at 92.71 46.99 0)
  (unit 1)
  (exclude_from_sim no)
  (in_bom yes)
  (on_board yes)
  (dnp no)
  (property "Reference" "J1" (at 91.44 40.64 0) (effects (font (size 1.27 1.27))))
  (property "Value" "Header" (at 93.472 56.134 0) (effects (font (size 1.27 1.27))))
  (property "Footprint" "Connector_PinHeader_2.54mm:PinHeader_1x06_P2.54mm_Vertical" (at 92.71 46.99 0) (effects (font (size 1.27 1.27)) (hide yes)))
  (property "Datasheet" "~" (at 92.71 46.99 0) (effects (font (size 1.27 1.27)) (hide yes)))
  (property "Description" "Generic connector, single row, 01x06, script generated" (at 92.71 46.99 0) (effects (font (size 1.27 1.27)) (hide yes)))
  (pin "5")
  (pin "4")
  (pin "6")
  (pin "3")
  (pin "2")
  (pin "1"))
 (symbol
  (lib_id "Amplifier_Operational:LMC6082")
  (at 91.44 78.74 0)
  (unit 1)
  (exclude_from_sim no)
  (in_bom yes)
  (on_board yes)
  (dnp no)
  (fields_autoplaced yes)
  (property "Reference" "U1" (at 91.44 68.58 0) (effects (font (size 1.27 1.27))))
  (property "Value" "LMC6082" (at 91.44 71.12 0) (effects (font (size 1.27 1.27))))
  (property "Footprint" "Package_DIP:SMDIP-8_W7.62mm" (at 91.44 78.74 0) (effects (font (size 1.27 1.27)) (hide yes)))
  (property "Datasheet" "http://www.ti.com/lit/ds/symlink/lmc6082.pdf" (at 91.44 78.74 0) (effects (font (size 1.27 1.27)) (hide yes)))
  (property "Description" "Precision CMOS Dual Operational Amplifier, DIP-8/SOIC-8" (at 91.44 78.74 0) (effects (font (size 1.27 1.27)) (hide yes)))
  (pin "6")
  (pin "7")
  (pin "4")
  (pin "3")
  (pin "1")
  (pin "5")
  (pin "2")
  (pin "8"))
 (symbol
  (lib_id "power:+5V")
  (at 107.95 53.34 180)
  (unit 1)
  (exclude_from_sim no)
  (in_bom yes)
  (on_board yes)
  (dnp no)
  (fields_autoplaced yes)
  (property "Reference" "#PWR012" (at 107.95 49.53 0) (effects (font (size 1.27 1.27)) (hide yes)))
  (property "Value" "+5V" (at 107.95 58.42 0) (effects (font (size 1.27 1.27))))
  (property "Footprint" "" (at 107.95 53.34 0) (effects (font (size 1.27 1.27)) (hide yes)))
  (property "Datasheet" "" (at 107.95 53.34 0) (effects (font (size 1.27 1.27)) (hide yes)))
  (property "Description" "Power symbol creates a global label with name \"+5V\"" (at 107.95 53.34 0) (effects (font (size 1.27 1.27)) (hide yes)))
  (pin "1"))
 (symbol
  (lib_id "power:GND")
  (at 143.51 88.9 0)
  (mirror y)
  (unit 1)
  (exclude_from_sim no)
  (in_bom yes)
  (on_board yes)
  (dnp no)
  (property "Reference" "#PWR04" (at 143.51 95.25 0) (effects (font (size 1.27 1.27)) (hide yes)))
  (property "Value" "GND" (at 143.51 93.98 0) (effects (font (size 1.27 1.27))))
  (property "Footprint" "" (at 143.51 88.9 0) (effects (font (size 1.27 1.27)) (hide yes)))
  (property "Datasheet" "" (at 143.51 88.9 0) (effects (font (size 1.27 1.27)) (hide yes)))
  (property "Description" "Power symbol creates a global label with name \"GND\" , ground" (at 143.51 88.9 0) (effects (font (size 1.27 1.27)) (hide yes)))
  (pin "1"))
 (symbol
  (lib_id "Analog_ADC:ADC101C021CIMK")
  (at 143.51 81.28 0)
  (unit 1)
  (exclude_from_sim no)
  (in_bom yes)
  (on_board yes)
  (dnp no)
  (fields_autoplaced yes)
  (property "Reference" "U2" (at 145.7041 71.12 0) (effects (font (size 1.27 1.27)) (justify left)))
  (property "Value" "ADC101C021CIMK" (at 145.7041 73.66 0) (effects (font (size 1.27 1.27)) (justify left)))
  (property "Footprint" "Package_TO_SOT_SMD:SOT-23-6" (at 143.51 81.28 0) (effects (font (size 1.27 1.27)) (hide yes)))
  (property "Datasheet" "https://www.ti.com/lit/ds/symlink/adc101c021.pdf" (at 143.51 81.28 0) (effects (font (size 1.27 1.27)) (hide yes)))
  (property "Description" "10-bit I2C ADC, SOT-23" (at 143.51 81.28 0) (effects (font (size 1.27 1.27)) (hide yes)))
  (pin "2")
  (pin "1")
  (pin "5")
  (pin "3")
  (pin "6")
  (pin "4"))
 (symbol
  (lib_id "Device:R")
  (at 163.83 66.04 0)
  (mirror y)
  (unit 1)
  (exclude_from_sim no)
  (in_bom yes)
  (on_board yes)
  (dnp no)
  (property "Reference" "R9" (at 162.306 64.77 0) (effects (font (size 1.27 1.27)) (justify left)))
  (property "Value" "1k" (at 162.306 67.31 0) (effects (font (size 1.27 1.27)) (justify left)))
  (property "Footprint" "Resistor_SMD:R_0201_0603Metric" (at 165.608 66.04 90) (effects (font (size 1.27 1.27)) (hide yes)))
  (property "Datasheet" "~" (at 163.83 66.04 0) (effects (font (size 1.27 1.27)) (hide yes)))
  (property "Description" "Resistor" (at 163.83 66.04 0) (effects (font (size 1.27 1.27)) (hide yes)))
  (pin "2")
  (pin "1"))
 (symbol
  (lib_id "power:-5V")
  (at 104.14 55.88 180)
  (unit 1)
  (exclude_from_sim no)
  (in_bom yes)
  (on_board yes)
  (dnp no)
  (property "Reference" "#PWR011" (at 104.14 52.07 0) (effects (font (size 1.27 1.27)) (hide yes)))
  (property "Value" "-5V" (at 104.14 60.96 0) (effects (font (size 1.27 1.27))))
  (property "Footprint" "" (at 104.14 55.88 0) (effects (font (size 1.27 1.27)) (hide yes)))
  (property "Datasheet" "" (at 104.14 55.88 0) (effects (font (size 1.27 1.27)) (hide yes)))
  (property "Description" "Power symbol creates a global label with name \"-5V\"" (at 104.14 55.88 0) (effects (font (size 1.27 1.27)) (hide yes)))
  (pin "1"))
 (sheet_instances
  (path ""
   (page "1")))
 (embedded_fonts no))
